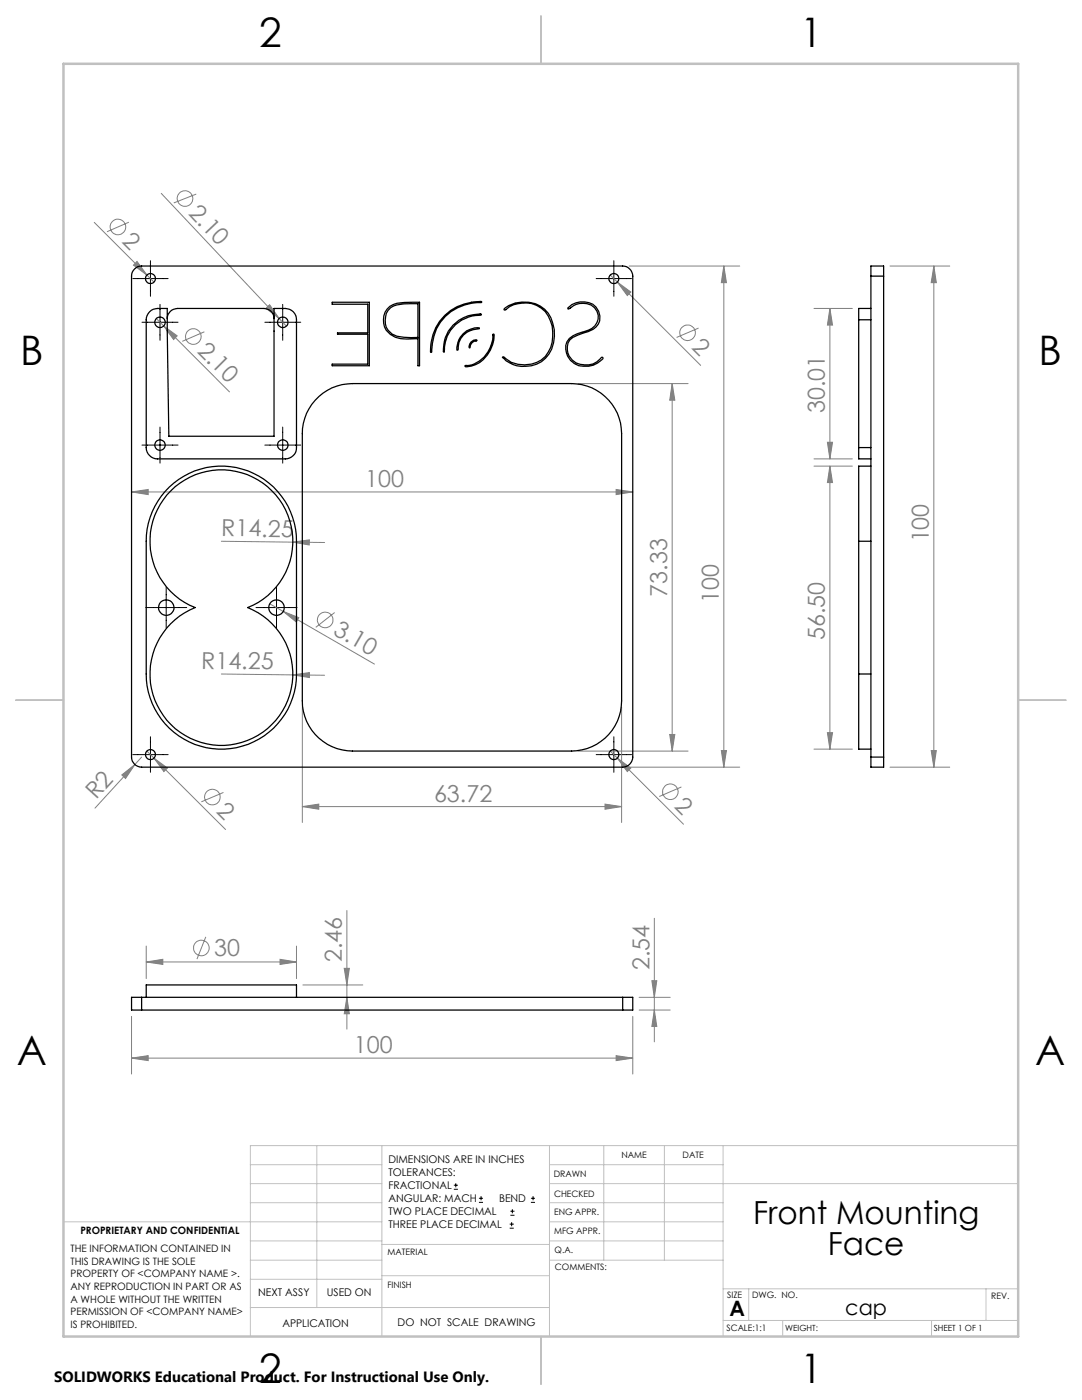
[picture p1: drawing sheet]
<svg xmlns="http://www.w3.org/2000/svg" width="216mm" height="279mm" viewBox="0 0 216 279" stroke-linecap="round" stroke-linejoin="round" font-family="sans-serif">
<g fill="none" stroke="#808080" stroke-width=".2">
<path d="M32.2 38.6l23.5 25M39.2 38.7l-4.5 1.8M18.8 44.4l11.9 11.9M25.7 44.3l-4.4 1.9M27.3 52.2l2 2.7-2.7-2zM121.8 54.9l1.4 1.4M123.2 56.3l2.7 2-.7 .7zM123.2 56.3l16.6 16.6M125.5 53.1h22.1M144.4 53.1v100M144.4 53.1l.6 3.3h-1.1zM177.6 53.1h11.9"/>
<path d="M186.3 53.1v100M186.3 53.1l.5 3.3h-1zM31.2 63.6l1.5 1.5M32.7 65.1l2.6 1.9-.7 .8zM32.7 65.1l13.1 13.1M40.8 66.2l-4.4 1.9M53.1 61.5l.7-.7 1.9 2.8zM55.7 63.6l1.4 1.5M115.3 76.6h22M134.1 76.6v73.3M134.1 76.6l.6 3.3h-1.1zM139.4 65.5l-4.4 1.8"/>
<path d="M162.4 61.6h7.7M165.6 61.6v30M165.6 61.6l.5 3.3h-1zM26.2 98.2l3.4-.5v1zM26.2 98.2h100.1M122.9 97.7l3.4 .5-3.4 .5zM162.4 93h7.7M162.4 91.6h7.7M165.1 88.3h1l-.5 3.3zM165.6 93v56.5M165.6 93l.5 3.3h-1zM44.2 108l20.6 .3"/>
<path d="M58.4 108.2l3.3-.5v1.1zM44.2 134.5l20.6 .3M53.8 120.5l2.7 1.5M56.5 122l3.1 1.3-.5 .8zM56.5 122l18.2 10.5M58.4 134.7l3.3-.5v1zM66.8 122.2l-3.8 3M24.3 154.7l2.6-2.1-1.9 2.8zM26.9 152.6l-8 8.7M28.3 151.1l-1.4 1.5M29.3 149.9l15.7 15.7M30.7 151.3l2.7 2-.7 .7z"/>
<path d="M44.6 158.2l-4.4 1.8M60.3 141.1v23M115.3 149.9h22M121.8 149.9l14.6 14.6M123.2 151.3l2.7 2-.7 .7zM124 141.1v23M125.5 153.1h22.1M133.6 146.6h1.1l-.6 3.3zM136 157.1l-4.4 1.9M143.9 149.8h1.1l-.6 3.3zM162.4 149.5h7.7M165.1 146.2h1l-.5 3.3z"/>
<path d="M177.6 153.1h11.9M185.8 149.8h1l-.5 3.3zM60.3 161l3.3-.5v1zM60.3 161h63.7M120.7 160.5l3.3 .5-3.3 .5zM29.2 192l3.3-.5v1zM29.2 188.8v6.5M29.2 192h30M41.1 187l-1.8 4.4M55.9 191.5l3.3 .5-3.3 .5zM59.2 188.8v6.5M60.4 196.6h12"/>
<path d="M68.7 193.3h1l-.5 3.3zM69.2 181.7v23.7M69.2 199l.5 3.3h-1zM127.5 199h6.2M130.1 195.7h1l-.5 3.3zM130.6 183.3v24.6M26.2 211.2l3.4-.5v1zM26.2 202.8v11.5M26.2 211.2h100.1M122.9 210.7l3.4 .5-3.4 .5zM126.3 202.8v11.5M127.5 201.6h6.2"/>
<path d="M130.6 201.6l.5 3.3h-1z"/>
<circle cx="36.9" cy="39.6" r="1.55"/>
<circle cx="23.5" cy="45.3" r="1.55"/>
<circle cx="38.6" cy="67.2" r="1.56"/>
<circle cx="137.2" cy="66.4" r="1.56"/>
<circle cx="64.9" cy="123.7" r="1.55"/>
<circle cx="42.4" cy="159.1" r="1.55"/>
<circle cx="133.8" cy="158" r="1.56"/>
<circle cx="40.2" cy="189.2" r="1.55"/>
</g>
<g fill="none" stroke="#000" stroke-width=".2">
<path d="M26.5 55.6h7M30 52v7.1M119 55.6h7M122.5 52v7.1M28.3 64.3h7.2M31.9 60.7v7.2M52.8 64.3h7.2M56.4 60.7v7.2M28.3 88.8h7.2M31.9 85.2v7.2M52.8 88.8h7.2M56.4 85.2v7.2"/>
<path d="M33.2 117.2v8.1M55.2 117.2v8.1M29.1 121.2h8.2M51.1 121.2h8.2M26.5 150.6h7M30 147v7.1M119 150.6h7M122.5 147v7.1M90.6 237.3h.8M90.6 236.5h.8M90.9 236.1v.9M95.6 240h.8"/>
<path d="M95.6 239.1h.8M96 238.7v.8M105.9 240h.9M105.9 239.1h.9M106.4 238.7v.8M101.7 245.1h.8M101.7 244.3h.8M101.8 242.5h.9M101.8 241.7h.9M102.1 243.9v.8M102.2 241.3v.8"/>
</g>
<g fill="none" stroke="#c0c0c0" stroke-width=".2">
<path d="M50 232.4h26.2M50 236.2h26.2M63.2 228.6v32.3M76.2 228.6v38.1M109.6 228.6v38.1M109.6 232.4h34.7M109.6 236.2h93.6M120.5 228.6v22.9M132.6 228.6v22.9M144.3 228.6v38.1M203.2 228.6h-153.2v38.1M12.7 243.8h63.5"/>
<path d="M50 251.5h26.2M50 240h26.2M50 247.7h26.2M50 255.3h26.2M76.2 254.6h33.4M76.2 248.4h33.4M109.6 251.5h34.7M109.6 243.8h34.7M109.6 240h34.7M109.6 247.7h34.7M144.3 257.2h58.9M149.4 257.2v6.3"/>
<path d="M196.7 257.2v6.3M50 260.9h59.6M144.3 263.5h58.9M156.2 263.5v3.2M185.9 263.5v3.2"/>
</g>
<path d="M108 3.2v9.5M3.1 139.7h9.6M203.2 139.7h9.5M108 266.7v9.6" fill="none" stroke="#c0c0c0" stroke-width=".25"/>
<path d="M12.7 12.7h190.5v254h-190.5z" fill="none" stroke="#c0c0c0" stroke-width=".5"/>
<g fill="#808080">
<path d="M53.1 61.5l.7-.7 1.9 2.8z"/>
<path d="M27.3 52.2l2 2.7-2.7-2z"/>
<path d="M24.3 154.7l2.6-2.1-1.9 2.8z"/>
<path d="M32.7 65.1l2.6 1.9-.7 .8z"/>
<path d="M123.2 151.3l2.7 2-.7 .7z"/>
<path d="M30.7 151.3l2.7 2-.7 .7z"/>
<path d="M123.2 56.3l2.7 2-.7 .7z"/>
<path d="M56.5 122l3.1 1.3-.5 .8z"/>
<path d="M58.4 108.2l3.3-.5v1.1z"/>
<path d="M58.4 134.7l3.3-.5v1z"/>
<path d="M55.9 191.5l3.3 .5-3.3 .5zM29.2 192l3.3-.5v1z"/>
<path d="M26.2 98.2l3.4-.5v1zM122.9 97.7l3.4 .5-3.4 .5zM26.2 211.2l3.4-.5v1zM122.9 210.7l3.4 .5-3.4 .5z"/>
<path d="M60.3 161l3.3-.5v1zM120.7 160.5l3.3 .5-3.3 .5z"/>
<path d="M185.8 149.8h1l-.5 3.3zM186.3 53.1l.5 3.3h-1z"/>
<path d="M134.1 76.6l.6 3.3h-1.1zM133.6 146.6h1.1l-.6 3.3zM144.4 53.1l.6 3.3h-1.1zM143.9 149.8h1.1l-.6 3.3zM165.6 93l.5 3.3h-1zM165.1 146.2h1l-.5 3.3zM165.6 61.6l.5 3.3h-1zM165.1 88.3h1l-.5 3.3zM68.7 193.3h1l-.5 3.3zM69.2 199l.5 3.3h-1zM130.1 195.7h1l-.5 3.3zM130.6 201.6l.5 3.3h-1z"/>
</g>
<g fill="none" stroke="#000" stroke-width=".25">
<path d="M26.8 53.7a1.78 1.78 0 0 1 1.5-.6h95.9a2.05 2.05 0 0 1 2.1 2v96a2.05 2.05 0 0 1-2.1 2h-95.9a2.05 2.05 0 0 1-2.1-2v-96a1.78 1.78 0 0 1 .6-1.4zM173.8 55.1v-2h2.5v2M173.8 55.1h2.5M173.8 55.1v96M176.3 55.1v96M29.8 62.2a2.15 2.15 0 0 1 1.6-.6h2l.3 25.5h21v-25.5h2.2a2.23 2.23 0 0 1 2.3 2.2v25.5a2.23 2.23 0 0 1-2.3 2.3h-25.5a2.29 2.29 0 0 1-2.2-2.3v-25.5a2.31 2.31 0 0 1 .6-1.6zM33.4 63.6a2.05 2.05 0 0 1 2-2h17.3a1.99 1.99 0 0 1 2 2M62.9 79.9a9.8 9.8 0 0 1 7.4-3.3h43.8a10 10 0 0 1 9.9 9.9v53.4a10 10 0 0 1-9.9 10h-43.8a10 10 0 0 1-10-10v-53.4a10 10 0 0 1 2.6-6.6zM66.3 60.3h7.4v12.7h-7.4v-.3h7.1v-6h-6.1v-.3h6.1v-5.7h-7.1zM77.3 61.7a4.2 4.2 0 0 1 3.4-1.3l3-.1v12.7h-.3v-5.4a12.2 12.2 0 0 1-4.5-.3 3.6 3.6 0 0 1-1.6-5.6zM77.9 61.4a6.4 6.4 0 0 1 4.1-.8h1.4v6.7a10.3 10.3 0 0 1-5.2-.6 3.5 3.5 0 0 1-.3-5.3zM88.8 62.9a9.3 9.3 0 0 1 7.3-2.6v.1a9.5 9.5 0 0 0-10 9.9h-.2a9.5 9.5 0 0 1 2.9-7.4z"/>
<path d="M90.4 64.9a7 7 0 0 1 5.7-2.1l-.1 .1a7.2 7.2 0 0 0-7.3 7.3h-.2a5.4 5.4 0 0 1 .3-2.7l.7-1.4zM92.4 66.6a3.7 3.7 0 0 1 3.2-1.2v.2a4.1 4.1 0 0 0-4.2 4.2l-.2 .1a3.3 3.3 0 0 1 1.2-3.3zM94 68.3l.5-.4 .5-.1 .2 .1a1.53 1.53 0 0 0-1.4 1.5h-.2a1.06 1.06 0 0 1 .4-1.1zM98.4 66.7h.2a6.4 6.4 0 0 1-4.5 6.4l-1.2 .1-.1-.2a6.1 6.1 0 0 0 5.6-6.3zM100.7 61.5a6.4 6.4 0 0 1 8.7 1 7.5 7.5 0 0 1-.5 9 6 6 0 0 1-8.6-.2l.1-.1a6.1 6.1 0 0 0 8.4 0 7.4 7.4 0 0 0 0-9 6 6 0 0 0-8.1-.3l-.1-.1zM113.4 61.4a4 4 0 0 1 5.5-.1 2.92 2.92 0 0 1-1.5 4.9 9.7 9.7 0 0 0-3.7 1.6 3.2 3.2 0 0 0-.1 3.4 3.2 3.2 0 0 0 3 1.6 3.9 3.9 0 0 0 3.5-1.5l.2 .1a4.3 4.3 0 0 1-7-.3 3 3 0 0 1 1.8-4.5l.8-.2a4.6 4.6 0 0 0 3.2-2 2.84 2.84 0 0 0-.5-3 2.84 2.84 0 0 0-3-.8 4.2 4.2 0 0 0-2 1l-.2 .1zM171.3 63.8v25.5M171.3 63.8h2.5M173.8 61.6h-2.5v2.2M33.8 97.2a15 15 0 0 1 16.3-3 15 15 0 0 1 9.1 13.8v26.5a15 15 0 0 1-15 15 15 15 0 0 1-15-15v-26.5a14.9 14.9 0 0 1 4.6-10.8zM34.1 97.9a14.2 14.2 0 0 1 22 2.3 14.2 14.2 0 0 1-6.7 21 14.3 14.3 0 0 1 6.1 21.9 14.3 14.3 0 0 1-22.7 0 14.3 14.3 0 0 1 6.1-21.9 14.2 14.2 0 0 1-4.8-23.3zM171.3 89.3v2.3h2.5"/>
<path d="M171.3 89.3h2.5M173.8 93h-2.5v15M171.3 108h2.5M171.3 108v26.5M171.3 134.5v15h2.5M171.3 134.5h2.5M173.8 151.1v2h2.5v-2M173.8 151.1h2.5M28.3 199h-2.1v2.6h2.1M28.3 199v2.6M28.3 199h95.9M29.2 199v-2.4h30v2.4"/>
<path d="M124.2 199h2.1v2.6h-2.1M124.2 199v2.6M28.3 201.6h95.9"/>
<circle cx="30" cy="55.6" r="1"/>
<circle cx="122.5" cy="55.6" r="1"/>
<circle cx="31.9" cy="64.3" r="1.04"/>
<circle cx="56.4" cy="64.3" r="1.05"/>
<circle cx="31.9" cy="88.8" r="1.04"/>
<circle cx="56.4" cy="88.8" r="1.05"/>
<circle cx="33.2" cy="121.3" r="1.53"/>
<circle cx="55.2" cy="121.3" r="1.54"/>
<circle cx="30" cy="150.6" r="1"/>
<circle cx="122.5" cy="150.6" r="1"/>
</g>
<g font-size="8.1">
<text x="51.7" y="9.3">2</text>
<text x="159.7" y="9.3">1</text>
<text x="4" y="72.8">B</text>
<text x="207.2" y="72.8">B</text>
<text x="3.3" y="212.5">A</text>
<text x="206.5" y="212.5">A</text>
<text x="51.7" y="276">2</text>
<text x="159.7" y="276">1</text>
</g>
<g font-size="6.3">
<text x="150.3" y="244.4">Front Mounting</text>
<text x="165.2" y="250.4">Face</text>
</g>
<g font-size="4.7" fill="#808080">
<text x="37.5" y="42.6" transform="rotate(47 37.5 42.6)">2.10</text>
<text x="24.2" y="48.3" transform="rotate(45 24.2 48.3)">2</text>
<text x="39.2" y="70.2" transform="rotate(45 39.2 70.2)">2.10</text>
<text x="137.8" y="69.4" transform="rotate(45 137.8 69.4)">2</text>
<text x="164.6" y="82.5" transform="rotate(-90 164.6 82.5)">30.01</text>
<text x="72.9" y="97.2">100</text>
<text x="44.1" y="107" transform="rotate(1 44.1 107)">R14.25</text>
<text x="185.3" y="108.3" transform="rotate(-90 185.3 108.3)">100</text>
<text x="133.1" y="119.1" transform="rotate(-90 133.1 119.1)">73.33</text>
<text x="143.4" y="120.3" transform="rotate(-90 143.4 120.3)">100</text>
<text x="66.3" y="126.5" transform="rotate(30 66.3 126.5)">3.10</text>
<text x="164.6" y="127.8" transform="rotate(-90 164.6 127.8)">56.50</text>
<text x="40.1" y="133.4" transform="rotate(1 40.1 133.4)">R14.25</text>
<text x="19.2" y="159.7" transform="rotate(-48 19.2 159.7)">R2</text>
<text x="86.6" y="160">63.72</text>
<text x="134.4" y="161" transform="rotate(45 134.4 161)">2</text>
<text x="43" y="162.1" transform="rotate(45 43 162.1)">2</text>
<text x="42.8" y="190.9">30</text>
<text x="68.2" y="192.1" transform="rotate(-90 68.2 192.1)">2.46</text>
<text x="129.6" y="193.6" transform="rotate(-90 129.6 193.6)">2.54</text>
<text x="70.6" y="210.1">100</text>
</g>
<g font-size="4.2">
<text x="145.6" y="262.7">A</text>
<text x="168.7" y="262.4">cap</text>
</g>
<text font-size="3" x="10.8" y="275.7">SOLIDWORKS Educational Product. For Instructional Use Only.</text>
<g font-size="2.1">
<text x="77.5" y="232.2">DIMENSIONS ARE IN INCHES</text>
<text x="77.5" y="234.7">TOLERANCES:</text>
<text x="77.5" y="237.3">FRACTIONAL</text>
<text x="77.5" y="239.9">ANGULAR: MACH</text>
<text x="99.6" y="239.9">BEND</text>
<text x="77.5" y="242.5">TWO PLACE DECIMAL</text>
<text x="77.5" y="245.1">THREE PLACE DECIMAL</text>
<text x="51.5" y="258.7">NEXT ASSY</text>
<text x="65.2" y="258.6">USED ON</text>
<text x="56.3" y="264.8">APPLICATION</text>
<text x="79.3" y="264.6">DO NOT SCALE DRAWING</text>
</g>
<g font-size="2">
<text x="14.1" y="249.9">THE INFORMATION CONTAINED IN</text>
<text x="16" y="246.3">PROPRIETARY AND CONFIDENTIAL</text>
<text x="14.1" y="252.4">THIS DRAWING IS THE SOLE</text>
<text x="14.1" y="254.9">PROPERTY OF &lt;COMPANY NAME &gt;.</text>
<text x="14.1" y="257.4">ANY REPRODUCTION IN PART OR AS</text>
<text x="14.1" y="260">A WHOLE WITHOUT THE WRITTEN</text>
<text x="14.1" y="262.5">PERMISSION OF &lt;COMPANY NAME&gt;</text>
<text x="14.1" y="265">IS PROHIBITED.</text>
</g>
<g font-size="1.8">
<text x="124" y="231.1">NAME</text>
<text x="136.2" y="231.1">DATE</text>
<text x="110.5" y="234.8">DRAWN</text>
<text x="110.5" y="238.9">CHECKED</text>
<text x="110.6" y="242.5">ENG APPR.</text>
<text x="77.3" y="250.5">MATERIAL</text>
<text x="110.6" y="246.3">MFG APPR.</text>
<text x="110.7" y="250">Q.A.</text>
<text x="77.3" y="257">FINISH</text>
<text x="110.7" y="253.5">COMMENTS:</text>
<text x="145.1" y="259">SIZE</text>
<text x="150.1" y="259.1">DWG. NO.</text>
<text x="197.8" y="259.2">REV.</text>
<text x="145" y="265.7">SCALE:1:1</text>
</g>
<g font-size="1.7">
<text x="156.7" y="265.7">WEIGHT:</text>
<text x="186.3" y="265.7">SHEET 1 OF 1</text>
</g>
</svg>
